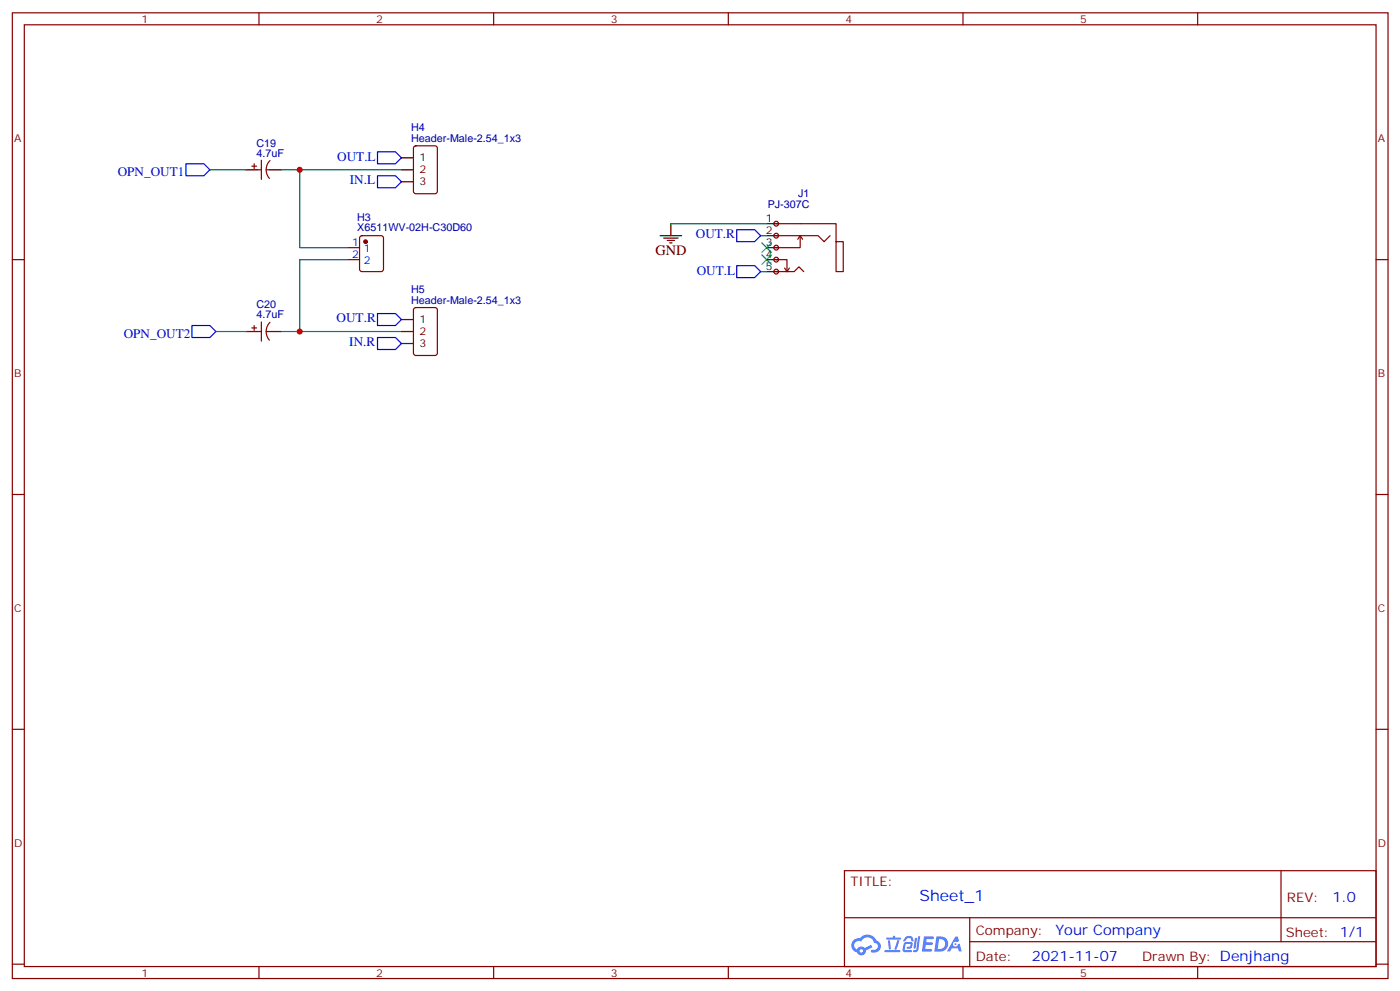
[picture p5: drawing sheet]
<svg xmlns="http://www.w3.org/2000/svg" width="413mm" height="292mm" viewBox="0 0 413 292" stroke-linecap="round" stroke-linejoin="round" font-family="sans-serif">
<g fill="none" stroke="#870000" stroke-width=".35">
<path d="M3.6 3.8h405.4v284.3h-405.4zM7.2 7.3h398.2v277.3h-398.2zM76.3 3.8v3.5M145.5 3.8v3.5M214.6 3.8v3.5M283.7 3.8v3.5M352.9 3.8v3.5M3.6 76.4h3.6M405.4 76.4h3.6M3.6 145.6h3.6M405.4 145.6h3.6M3.6 214.7h3.6"/>
<path d="M405.4 214.7h3.6M248.8 256.4h156.6v28.2h-156.6zM377.4 256.4v20.9M248.8 270.2h156.5M285.7 277.3h119.6M285.7 270.2v14.1M3.6 283.9h3.6M76.3 284.6v3.5M145.5 284.6v3.5M214.6 284.6v3.5M283.7 284.6v3.5M352.9 284.6v3.5"/>
<path d="M405.4 283.9h3.6"/>
</g>
<g fill="#5487ff">
<path d="M272.3 275.7h2.5l.3 .2-.1 .5-2 .1-.1 .9h1.6l.4 .4-.4 .4h-1.7l-.2 1.2 1.9 .1 .2 .3-.2 .3-2.9 .1z"/>
<path d="M281.5 275.8h.7l.4 1.3-.7 .3a.74 .74 0 0 0-1.1 .3 .74 .74 0 0 0 .5 1 .74 .74 0 0 0 .9-.6l.6-.3 .6 2.3h-.9l-.2-.9h-1.8l-.6 .9h-.9z"/>
<path d="M269.6 276.1h.6l-.4 3a.31 .31 0 0 1-.3 .2 .31 .31 0 0 1-.3-.3z"/>
<path d="M270.5 275.7h.6l-.5 3.9a.89 .89 0 0 1-.7 .7 .89 .89 0 0 1-.9-.3l1-.4z"/>
<path d="M266.9 275.8l.6-.2 1.2 .1 .5 1.3-.6 .2-.4-1-1 .2a.95 .95 0 0 1-1 .8l-.1-.2z"/>
<path d="M266.5 277.5l1.8-.2a1.04 1.04 0 0 1 .6 1.1 1.04 1.04 0 0 1-.8 .9h-.7a.29 .29 0 0 1-.3-.3 .29 .29 0 0 1 .4-.3h.6l.2-.8-1.4 .1-.3 1.7 1.9 .1a.29 .29 0 0 1 .2 .3 .29 .29 0 0 1-.3 .3l-2-.1-.4-.3 .2-2z"/>
<path d="M260.6 279.8h4.4a.3 .3 0 0 1 .3 .3 .3 .3 0 0 1-.3 .3h-4.3z"/>
<path d="M264.4 276.8h.6l-.5 1.7a1.02 1.02 0 0 1-.7 1.1l-.2-.2z"/>
<path d="M261.6 276.9h.6l.3 2.4-.3 .3-.3-.2z"/>
<path d="M261.2 276.1h1.9l.2-.6h.5l-.1 .6h1.5a.29 .29 0 0 1 .3 .3 .29 .29 0 0 1-.3 .2h-3.9z"/>
<path d="M275.9 275.7l-.6 4.5h1.4a2.27 2.27 0 0 0 2.7-2.3 2.27 2.27 0 0 0-2.7-2.2zM276.7 276.5a1.5 1.5 0 0 1 1.8 1.5 1.5 1.5 0 0 1-1.9 1.4h-.3z"/>
<path d="M251.5 276.9a2.09 2.09 0 0 0 1 3.5 1.37 1.37 0 0 0 1.5 .9 1.37 1.37 0 0 0 1.1-1.4l2-1-.5-.7-1.8 .9a1.4 1.4 0 0 0-2.3 .4 1.32 1.32 0 0 1-.6-1.8 1.32 1.32 0 0 1 1.9-.5 2.02 2.02 0 0 1 2-1.2 2.02 2.02 0 0 1 1.8 1.6 1.09 1.09 0 0 1 1.1 1.4 1.09 1.09 0 0 1-1.6 .7 .41 .41 0 0 0-.5 .3 .41 .41 0 0 0 .4 .5 1.89 1.89 0 0 0 2.4-1.2 1.89 1.89 0 0 0-1.2-2.4 2.98 2.98 0 0 0-5-.7l-1 .2zM253.3 280a.52 .52 0 0 1 1 0 .52 .52 0 0 1-1 0z"/>
<circle cx="281.5" cy="278" r=".28"/>
</g>
<path d="M224.5 75l2.8 2.9M224.5 71.5l2.8 2.8M227.3 75l-2.8 2.9M227.3 71.5l-2.8 2.8" fill="none" stroke="#3c3" stroke-width=".35"/>
<path d="M197.7 65.9h28.2M224.1 80h1.8M224.1 69.4h1.8" fill="none" stroke="#008700" stroke-width=".35"/>
<path d="M194.5 69.4h6.3M195.5 70.1h4.3M196.6 70.8h2.1M197.3 71.5h.7M197.7 65.9v3.5" fill="none" stroke="#000" stroke-width=".35"/>
<path d="M217.1 78.2h5.3l1.7 1.8-1.7 1.7h-5.3zM217.1 67.6h5.3l1.7 1.8-1.7 1.8h-5.3z" fill="none" stroke="#00f" stroke-width=".35"/>
<g fill="#f0f0f0" stroke="#870000" stroke-width=".35">
<circle cx="228.7" cy="80" r=".71"/>
<circle cx="228.7" cy="76.4" r=".71"/>
<circle cx="228.7" cy="72.9" r=".71"/>
<circle cx="228.7" cy="69.4" r=".71"/>
<circle cx="228.7" cy="65.9" r=".71"/>
</g>
<g fill="none" stroke="#000" stroke-width=".35">
<path d="M72.4 50h3.6M79.5 50h3.5M118.3 50h3.5M118.3 53.5h3.5M118.3 46.5h3.5M225.9 65.9h3.5M225.9 69.4h3.5M225.9 72.9h3.5M225.9 76.4h3.5M225.9 80h3.5M72.4 97.6h3.6M79.5 97.6h3.5"/>
<path d="M118.3 97.6h3.5M118.3 94.1h3.5M118.3 101.1h3.5"/>
</g>
<g fill="none" stroke="#870000" stroke-width=".35">
<path d="M74.2 48.9h1.4M74.9 48.2v1.4M76 50h1M77 47.2v5.6M78.4 50h1.1M79.6 47.3a3.8 3.8 0 0 0-.2 5.2M122 43.1l.5-.2h5.7l.6 .5 .1 12.9-.5 .7h-5.9l-.6-.4-.1-13zM102.4 72.9h3.5M102.4 76.4h3.5M106.2 69.6l.4-.2h5.7l.6 .4 .1 9.5-.5 .6-5.9 .1-.6-.5-.1-9.4zM228.7 69.4h12.4l1.7 1.8 1.8-1.8M228.7 80h5.3l1.4-1.4 1.4 1.4"/>
<path d="M228.7 76.4h3.2v3.6M228.7 65.9h17.6v5.3h2.2v8.8h-2.2v-8.8M231.2 78.9l.7 1.1M232.6 78.9l-.7 1.1M235.8 69.4v3.5h-7.1M235.8 69.4l.7 1M235.8 69.4l-.7 1M74.2 96.6h1.4M74.9 95.8v1.5M76 97.6h1M77 94.8v5.6M78.4 97.6h1.1"/>
<path d="M79.6 94.9a3.8 3.8 0 0 0-.2 5.3M122 90.8l.5-.2h5.7l.6 .4 .1 13-.5 .6-5.9 .1-.6-.5-.1-12.9z"/>
</g>
<path d="M61.8 50h10.6M83 50h35.3M88.3 50v22.9h14.1M102.4 76.4h-14.1v21.2M63.6 97.6h8.8M83 97.6h35.3" fill="none" stroke="#008700" stroke-width=".35"/>
<path d="M54.8 48.2h5.3l1.7 1.8-1.7 1.8h-5.3zM111.2 44.7h5.3l1.8 1.8-1.8 1.7h-5.3zM111.2 51.8h5.3l1.8 1.7-1.8 1.8h-5.3zM56.6 95.8h5.2l1.8 1.8-1.8 1.8h-5.2zM111.2 92.3h5.3l1.8 1.8-1.8 1.7h-5.3zM111.2 99.4h5.3l1.8 1.7-1.8 1.8h-5.3z" fill="none" stroke="#00f" stroke-width=".35"/>
<circle cx="107.7" cy="71.2" r=".53" fill="#870000" stroke="#870000" stroke-width=".35"/>
<g fill="#c00">
<circle cx="88.3" cy="50" r=".88"/>
<circle cx="88.3" cy="97.6" r=".88"/>
</g>
<text font-size="4.6" fill="#00f" x="270.9" y="265.4">Sheet_1</text>
<text font-size="4.2" x="193.1" y="75">GND</text>
<g font-size="4.2" fill="#00f">
<text x="392.6" y="265.6">1.0</text>
<text x="311" y="275.2">Your Company</text>
<text x="304.1" y="283">2021-11-07</text>
</g>
<g font-size="3.9" fill="#00f">
<text x="99.4" y="47.3">OUT.L</text>
<text x="34.7" y="51.8">OPN_OUT1</text>
<text x="103.1" y="54.2">IN.L</text>
<text x="205" y="70.2">OUT.R</text>
<text x="205.3" y="80.8">OUT.L</text>
<text x="99.2" y="94.9">OUT.R</text>
<text x="36.5" y="99.4">OPN_OUT2</text>
<text x="102.9" y="101.8">IN.R</text>
</g>
<g font-size="3.9" fill="#800">
<text x="250.6" y="260.9">TITLE:</text>
<text x="379.2" y="265.6">REV:</text>
<text x="287.5" y="275.1">Company:</text>
<text x="378.9" y="275.8">Sheet: 1/1</text>
<text x="287.5" y="282.8">Date:</text>
<text x="336.5" y="282.9">Drawn By: Denjhang</text>
</g>
<g font-size="3.2" fill="#800">
<text x="41.7" y="6.8">1</text>
<text x="110.9" y="6.8">2</text>
<text x="180" y="6.8">3</text>
<text x="249.2" y="6.8">4</text>
<text x="318.3" y="6.8">5</text>
<text x="4.2" y="41.9">A</text>
<text x="406" y="41.9">A</text>
<text x="4.2" y="111">B</text>
<text x="406" y="111">B</text>
<text x="4.2" y="180.2">C</text>
<text x="406" y="180.2">C</text>
<text x="4.2" y="249.3">D</text>
<text x="406" y="249.3">D</text>
<text x="41.7" y="287.6">1</text>
<text x="110.9" y="287.6">2</text>
<text x="180" y="287.6">3</text>
<text x="249.2" y="287.6">4</text>
<text x="318.3" y="287.6">5</text>
</g>
<g font-size="3.2" fill="#000080">
<text x="121.1" y="38.7">H4</text>
<text x="121.1" y="41.9">Header-Male-2.54_1x3</text>
<text x="75.6" y="46.1">4.7uF</text>
<text x="75.6" y="43.2">C19</text>
<text x="235.2" y="57.9">J1</text>
<text x="105.2" y="65">H3</text>
<text x="226.2" y="61.1">PJ-307C</text>
<text x="105.2" y="68.2">X6511WV-02H-C30D60</text>
<text x="121.1" y="86.3">H5</text>
<text x="121.1" y="89.5">Header-Male-2.54_1x3</text>
<text x="75.6" y="93.7">4.7uF</text>
<text x="75.6" y="90.8">C20</text>
</g>
<g font-size="3.2">
<text x="123.6" y="47.5">1</text>
<text x="123.6" y="51">2</text>
<text x="123.6" y="54.6">3</text>
<text x="225.6" y="65.5">1</text>
<text x="225.6" y="69">2</text>
<text x="225.6" y="72.6">3</text>
<text x="225.6" y="76.1">4</text>
<text x="225.6" y="79.6">5</text>
<text x="123.6" y="95.1">1</text>
<text x="123.6" y="98.7">2</text>
<text x="123.6" y="102.2">3</text>
</g>
<g font-size="3.2" fill="#00f">
<text x="103.7" y="72.6">1</text>
<text x="103.7" y="76.1">2</text>
<text x="107.2" y="74.3">1</text>
<text x="107.2" y="77.9">2</text>
</g>
</svg>
